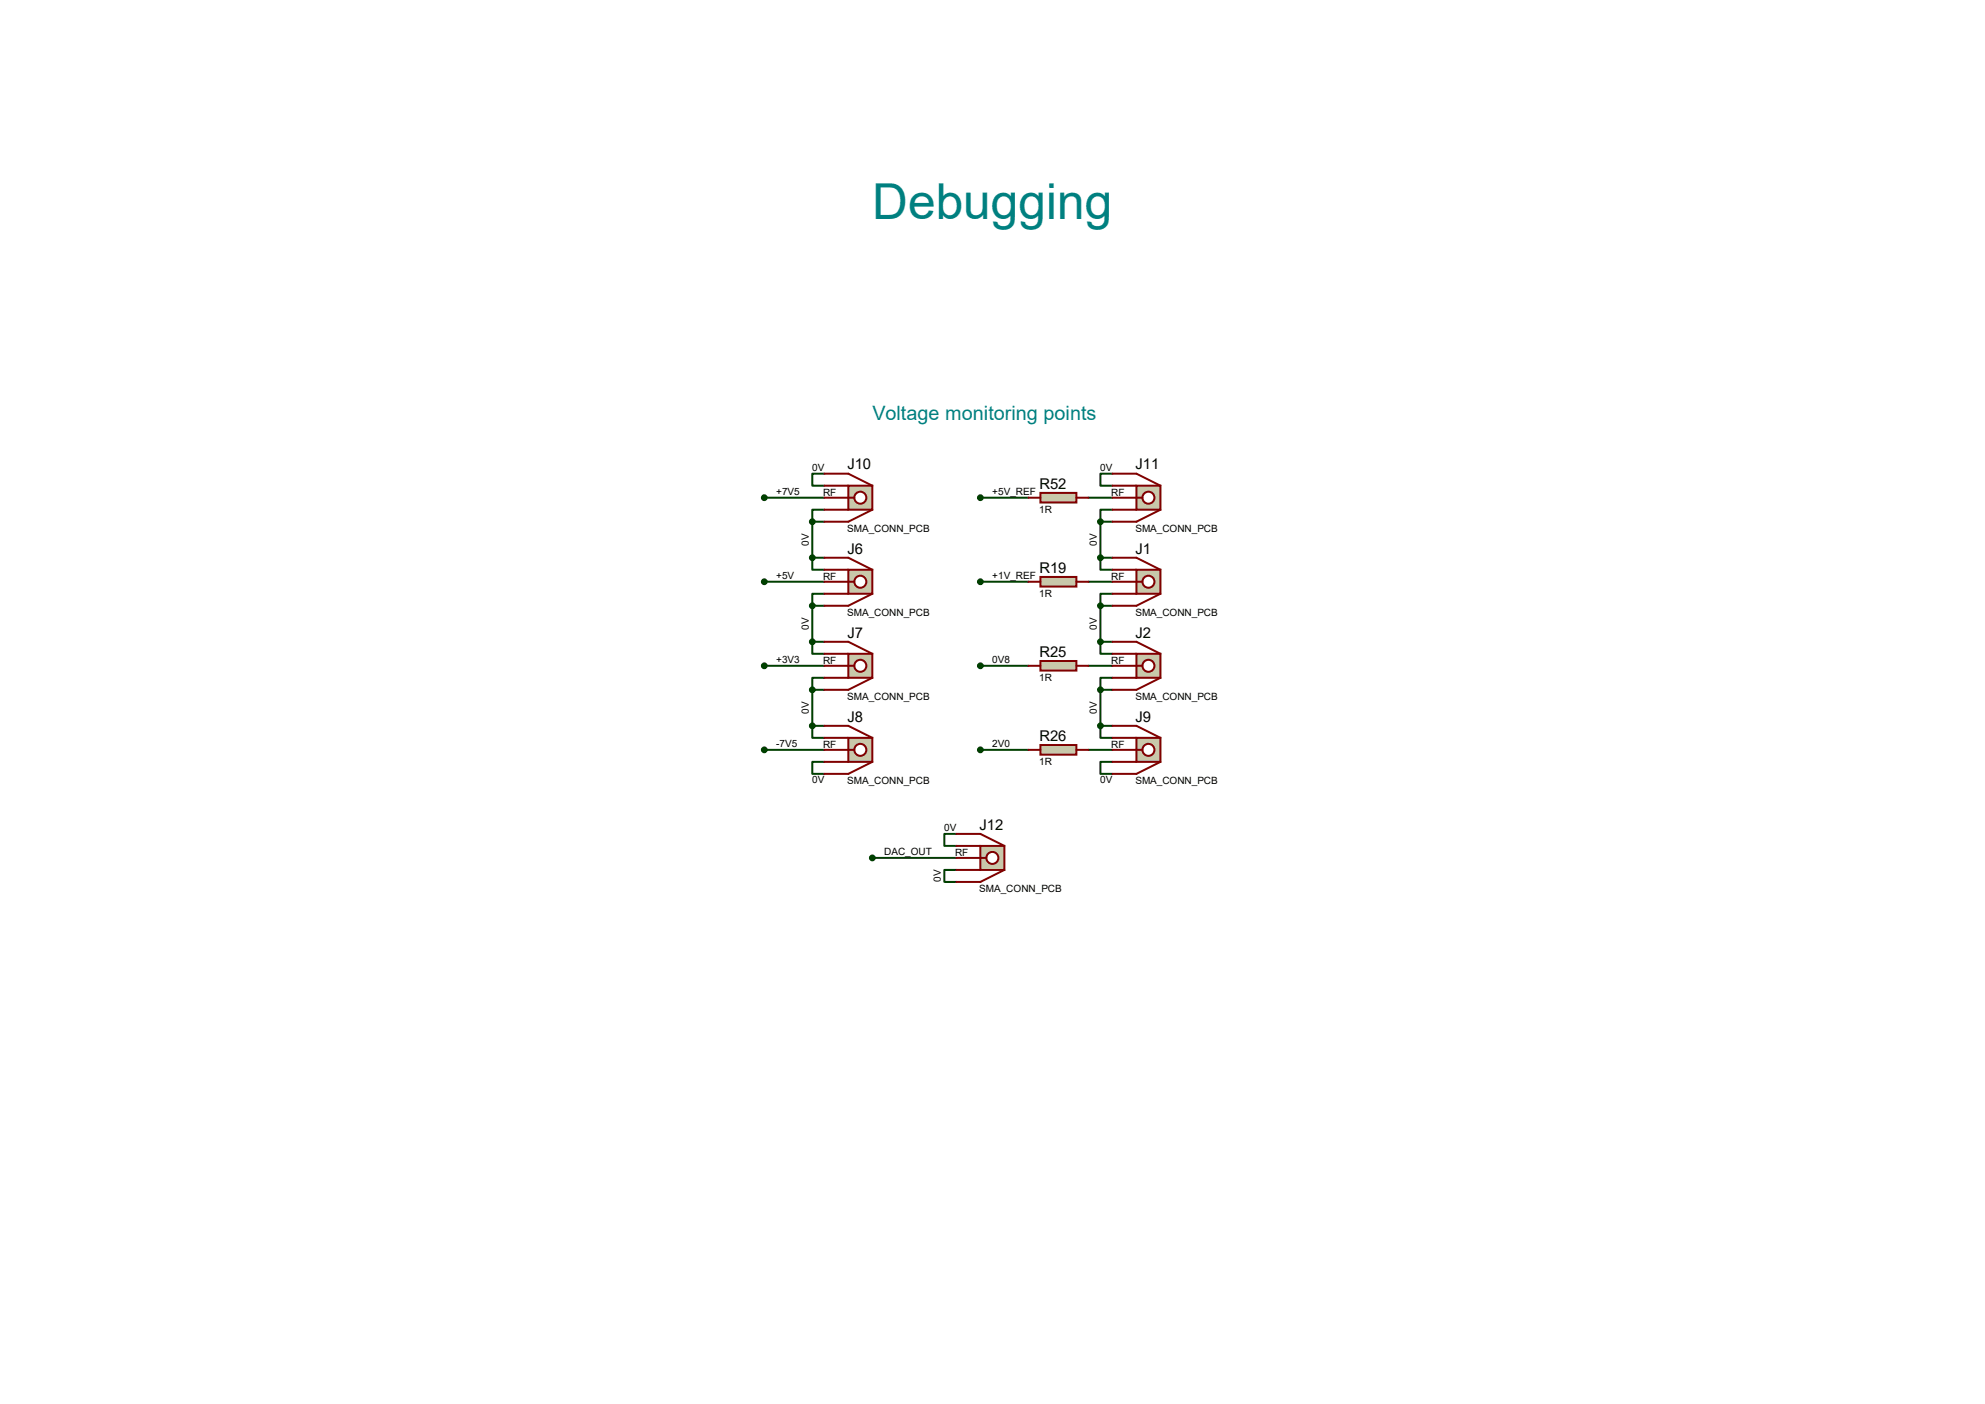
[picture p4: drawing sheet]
<svg xmlns="http://www.w3.org/2000/svg" width="420mm" height="297mm" viewBox="0 0 420 297" stroke-linecap="round" stroke-linejoin="round" font-family="sans-serif">
<g fill="none" stroke="#004000" stroke-width=".42">
<path d="M161.7 105.3h12.7M171.9 118v2.5h2.5M171.9 110.4v7.6M171.9 118h2.5M171.9 110.4h2.5M174.4 100.2h-2.5v2.5h2.5M174.4 107.8h-2.5v2.6M207.4 105.3h10.2M230.3 105.3h5.1M232.8 118v2.5h2.6M232.8 118h2.6M232.8 110.4h2.6"/>
<path d="M232.8 110.4v7.6M235.4 100.2h-2.6v2.5h2.6M235.4 107.8h-2.6v2.6M161.7 123.1h12.7M171.9 135.8v2.5h2.5M171.9 128.1v7.7M171.9 135.8h2.5M171.9 128.1h2.5M174.4 125.6h-2.5v2.5M207.4 123.1h10.2M230.3 123.1h5.1M232.8 135.8v2.5h2.6"/>
<path d="M232.8 135.8h2.6M232.8 128.1v7.7M232.8 128.1h2.6M235.4 125.6h-2.6v2.5M161.7 140.8h12.7M161.7 158.6h12.7M171.9 153.5v2.6h2.5M171.9 153.5h2.5M171.9 145.9v7.6M171.9 145.9h2.5M174.4 143.4h-2.5v2.5M207.4 140.8h10.2"/>
<path d="M207.4 158.6h10.2M230.3 140.8h5.1M230.3 158.6h5.1M232.8 153.5v2.6h2.6M232.8 153.5h2.6M232.8 145.9h2.6M232.8 145.9v7.6M235.4 143.4h-2.6v2.5M174.4 161.2h-2.5v2.5h2.5M202.4 176.4h-2.6v2.5h2.6M235.4 161.2h-2.6v2.5h2.6M184.6 181.5h17.8"/>
<path d="M202.4 184h-2.6v2.6h2.6"/>
</g>
<path d="M179.5 102.7h5.1v5.1h-5.1z" fill="#c8c8aa" stroke="#800000" stroke-width=".42"/>
<circle cx="182" cy="105.3" r="1.27" fill="#fff" stroke="#800000" stroke-width=".42"/>
<path d="M174.4 100.2h5.1l5.1 2.5M174.4 105.3h6.4M174.4 102.7h5.1M174.4 107.8h5.1M184.6 107.8l-5.1 2.6h-5.1" fill="none" stroke="#800000" stroke-width=".42"/>
<circle cx="161.7" cy="105.3" r=".51" fill="#004000" stroke="#004000" stroke-width=".42"/>
<path d="M179.5 120.5h5.1v5.1h-5.1z" fill="#c8c8aa" stroke="#800000" stroke-width=".42"/>
<circle cx="182" cy="123.1" r="1.27" fill="#fff" stroke="#800000" stroke-width=".42"/>
<path d="M174.4 118h5.1l5.1 2.5M174.4 123.1h6.4M174.4 120.5h5.1M174.4 125.6h5.1M184.6 125.6l-5.1 2.5h-5.1" fill="none" stroke="#800000" stroke-width=".42"/>
<circle cx="161.7" cy="123.1" r=".51" fill="#004000" stroke="#004000" stroke-width=".42"/>
<path d="M179.5 138.3h5.1v5.1h-5.1z" fill="#c8c8aa" stroke="#800000" stroke-width=".42"/>
<circle cx="182" cy="140.8" r="1.27" fill="#fff" stroke="#800000" stroke-width=".42"/>
<path d="M174.4 135.8h5.1l5.1 2.5M174.4 138.3h5.1M174.4 140.8h6.4M174.4 143.4h5.1M184.6 143.4l-5.1 2.5h-5.1" fill="none" stroke="#800000" stroke-width=".42"/>
<circle cx="161.7" cy="140.8" r=".51" fill="#004000" stroke="#004000" stroke-width=".42"/>
<path d="M179.5 156.1h5.1v5.1h-5.1z" fill="#c8c8aa" stroke="#800000" stroke-width=".42"/>
<circle cx="182" cy="158.6" r="1.27" fill="#fff" stroke="#800000" stroke-width=".42"/>
<path d="M174.4 153.5h5.1l5.1 2.6M174.4 158.6h6.4M174.4 156.1h5.1M174.4 161.2h5.1M184.6 161.2l-5.1 2.5h-5.1" fill="none" stroke="#800000" stroke-width=".42"/>
<circle cx="161.7" cy="158.6" r=".51" fill="#004000" stroke="#004000" stroke-width=".42"/>
<path d="M220.1 104.3h7.7v2h-7.7z" fill="#c8c8aa" stroke="#800000" stroke-width=".42"/>
<path d="M217.6 105.3h2.5M227.8 105.3h2.5" fill="none" stroke="#800000" stroke-width=".42"/>
<path d="M240.5 102.7h5v5.1h-5z" fill="#c8c8aa" stroke="#800000" stroke-width=".42"/>
<circle cx="243" cy="105.3" r="1.27" fill="#fff" stroke="#800000" stroke-width=".42"/>
<path d="M235.4 100.2h5.1l5 2.5M235.4 105.3h6.3M235.4 102.7h5.1M235.4 107.8h5.1M245.5 107.8l-5 2.6h-5.1" fill="none" stroke="#800000" stroke-width=".42"/>
<circle cx="207.4" cy="105.3" r=".51" fill="#004000" stroke="#004000" stroke-width=".42"/>
<path d="M220.1 122h7.7v2.1h-7.7z" fill="#c8c8aa" stroke="#800000" stroke-width=".42"/>
<path d="M217.6 123.1h2.5M227.8 123.1h2.5" fill="none" stroke="#800000" stroke-width=".42"/>
<path d="M240.5 120.5h5v5.1h-5z" fill="#c8c8aa" stroke="#800000" stroke-width=".42"/>
<circle cx="243" cy="123.1" r="1.27" fill="#fff" stroke="#800000" stroke-width=".42"/>
<path d="M235.4 118h5.1l5 2.5M235.4 123.1h6.3M235.4 120.5h5.1M235.4 125.6h5.1M245.5 125.6l-5 2.5h-5.1" fill="none" stroke="#800000" stroke-width=".42"/>
<circle cx="207.4" cy="123.1" r=".51" fill="#004000" stroke="#004000" stroke-width=".42"/>
<path d="M220.1 139.8h7.7v2.1h-7.7z" fill="#c8c8aa" stroke="#800000" stroke-width=".42"/>
<path d="M217.6 140.8h2.5M227.8 140.8h2.5" fill="none" stroke="#800000" stroke-width=".42"/>
<path d="M240.5 138.3h5v5.1h-5z" fill="#c8c8aa" stroke="#800000" stroke-width=".42"/>
<circle cx="243" cy="140.8" r="1.27" fill="#fff" stroke="#800000" stroke-width=".42"/>
<path d="M235.4 135.8h5.1l5 2.5M235.4 138.3h5.1M235.4 140.8h6.3M235.4 143.4h5.1M245.5 143.4l-5 2.5h-5.1" fill="none" stroke="#800000" stroke-width=".42"/>
<circle cx="207.4" cy="140.8" r=".51" fill="#004000" stroke="#004000" stroke-width=".42"/>
<path d="M220.1 157.6h7.7v2h-7.7z" fill="#c8c8aa" stroke="#800000" stroke-width=".42"/>
<path d="M217.6 158.6h2.5M227.8 158.6h2.5" fill="none" stroke="#800000" stroke-width=".42"/>
<path d="M240.5 156.1h5v5.1h-5z" fill="#c8c8aa" stroke="#800000" stroke-width=".42"/>
<circle cx="243" cy="158.6" r="1.27" fill="#fff" stroke="#800000" stroke-width=".42"/>
<path d="M235.4 153.5h5.1l5 2.6M235.4 158.6h6.3M235.4 156.1h5.1M235.4 161.2h5.1M245.5 161.2l-5 2.5h-5.1" fill="none" stroke="#800000" stroke-width=".42"/>
<circle cx="207.4" cy="158.6" r=".51" fill="#004000" stroke="#004000" stroke-width=".42"/>
<path d="M207.4 178.9h5.1v5.1h-5.1z" fill="#c8c8aa" stroke="#800000" stroke-width=".42"/>
<circle cx="210" cy="181.5" r="1.27" fill="#fff" stroke="#800000" stroke-width=".42"/>
<path d="M202.4 176.4h5l5.1 2.5M202.4 178.9h5M202.4 181.5h6.3M202.4 184h5M212.5 184l-5.1 2.6h-5" fill="none" stroke="#800000" stroke-width=".42"/>
<g fill="#004000" stroke="#004000" stroke-width=".42">
<circle cx="184.6" cy="181.5" r=".51"/>
<circle cx="171.9" cy="153.5" r=".51"/>
<circle cx="171.9" cy="145.9" r=".51"/>
<circle cx="171.9" cy="135.8" r=".51"/>
<circle cx="171.9" cy="118" r=".51"/>
<circle cx="171.9" cy="110.4" r=".51"/>
<circle cx="232.8" cy="153.5" r=".51"/>
<circle cx="232.8" cy="145.9" r=".51"/>
<circle cx="232.8" cy="135.8" r=".51"/>
<circle cx="232.8" cy="128.1" r=".51"/>
<circle cx="232.8" cy="118" r=".51"/>
<circle cx="232.8" cy="110.4" r=".51"/>
<circle cx="171.9" cy="128.1" r=".51"/>
</g>
<text font-size="10.5" fill="#008080" x="184.6" y="46.2">Debugging</text>
<text font-size="4.2" fill="#008080" x="184.6" y="88.8">Voltage monitoring points</text>
<g font-size="3.1">
<text x="179.3" y="99.3">J10</text>
<text x="240.2" y="99.3">J11</text>
<text x="219.9" y="103.4">R52</text>
<text x="179.3" y="117.1">J6</text>
<text x="240.2" y="117.1">J1</text>
<text x="219.9" y="121.2">R19</text>
<text x="179.3" y="134.9">J7</text>
<text x="240.2" y="134.9">J2</text>
<text x="219.9" y="138.9">R25</text>
<text x="179.3" y="152.7">J8</text>
<text x="240.2" y="152.7">J9</text>
<text x="219.9" y="156.7">R26</text>
<text x="207.2" y="175.5">J12</text>
</g>
<g font-size="2.1">
<text x="171.9" y="99.6">0V</text>
<text x="232.8" y="99.6">0V</text>
<text x="164.2" y="104.7">+7V5</text>
<text x="174.1" y="104.9">RF</text>
<text x="210" y="104.7">+5V_REF</text>
<text x="235.1" y="104.9">RF</text>
<text x="179.3" y="112.5">SMA_CONN_PCB</text>
<text x="219.9" y="108.5">1R</text>
<text x="240.2" y="112.5">SMA_CONN_PCB</text>
<text x="171.1" y="115.4" transform="rotate(-90 171.1 115.4)">0V</text>
<text x="232.1" y="115.4" transform="rotate(-90 232.1 115.4)">0V</text>
<text x="164.2" y="122.5">+5V</text>
<text x="174.1" y="122.7">RF</text>
<text x="210" y="122.5">+1V_REF</text>
<text x="235.1" y="122.7">RF</text>
<text x="179.3" y="130.3">SMA_CONN_PCB</text>
<text x="219.9" y="126.2">1R</text>
<text x="240.2" y="130.3">SMA_CONN_PCB</text>
<text x="171.1" y="133.2" transform="rotate(-90 171.1 133.2)">0V</text>
<text x="232.1" y="133.2" transform="rotate(-90 232.1 133.2)">0V</text>
<text x="164.2" y="140.3">+3V3</text>
<text x="174.1" y="140.5">RF</text>
<text x="210" y="140.3">0V8</text>
<text x="235.1" y="140.5">RF</text>
<text x="179.3" y="148.1">SMA_CONN_PCB</text>
<text x="219.9" y="144">1R</text>
<text x="240.2" y="148.1">SMA_CONN_PCB</text>
<text x="171.1" y="151" transform="rotate(-90 171.1 151)">0V</text>
<text x="232.1" y="151" transform="rotate(-90 232.1 151)">0V</text>
<text x="164.2" y="158">-7V5</text>
<text x="174.1" y="158.2">RF</text>
<text x="210" y="158">2V0</text>
<text x="219.9" y="161.8">1R</text>
<text x="235.1" y="158.2">RF</text>
<text x="171.9" y="165.7">0V</text>
<text x="179.3" y="165.9">SMA_CONN_PCB</text>
<text x="232.8" y="165.7">0V</text>
<text x="240.2" y="165.9">SMA_CONN_PCB</text>
<text x="199.8" y="175.8">0V</text>
<text x="187.1" y="180.9">DAC_OUT</text>
<text x="202.1" y="181.1">RF</text>
<text x="199.1" y="186.6" transform="rotate(-90 199.1 186.6)">0V</text>
<text x="207.2" y="188.7">SMA_CONN_PCB</text>
</g>
</svg>
